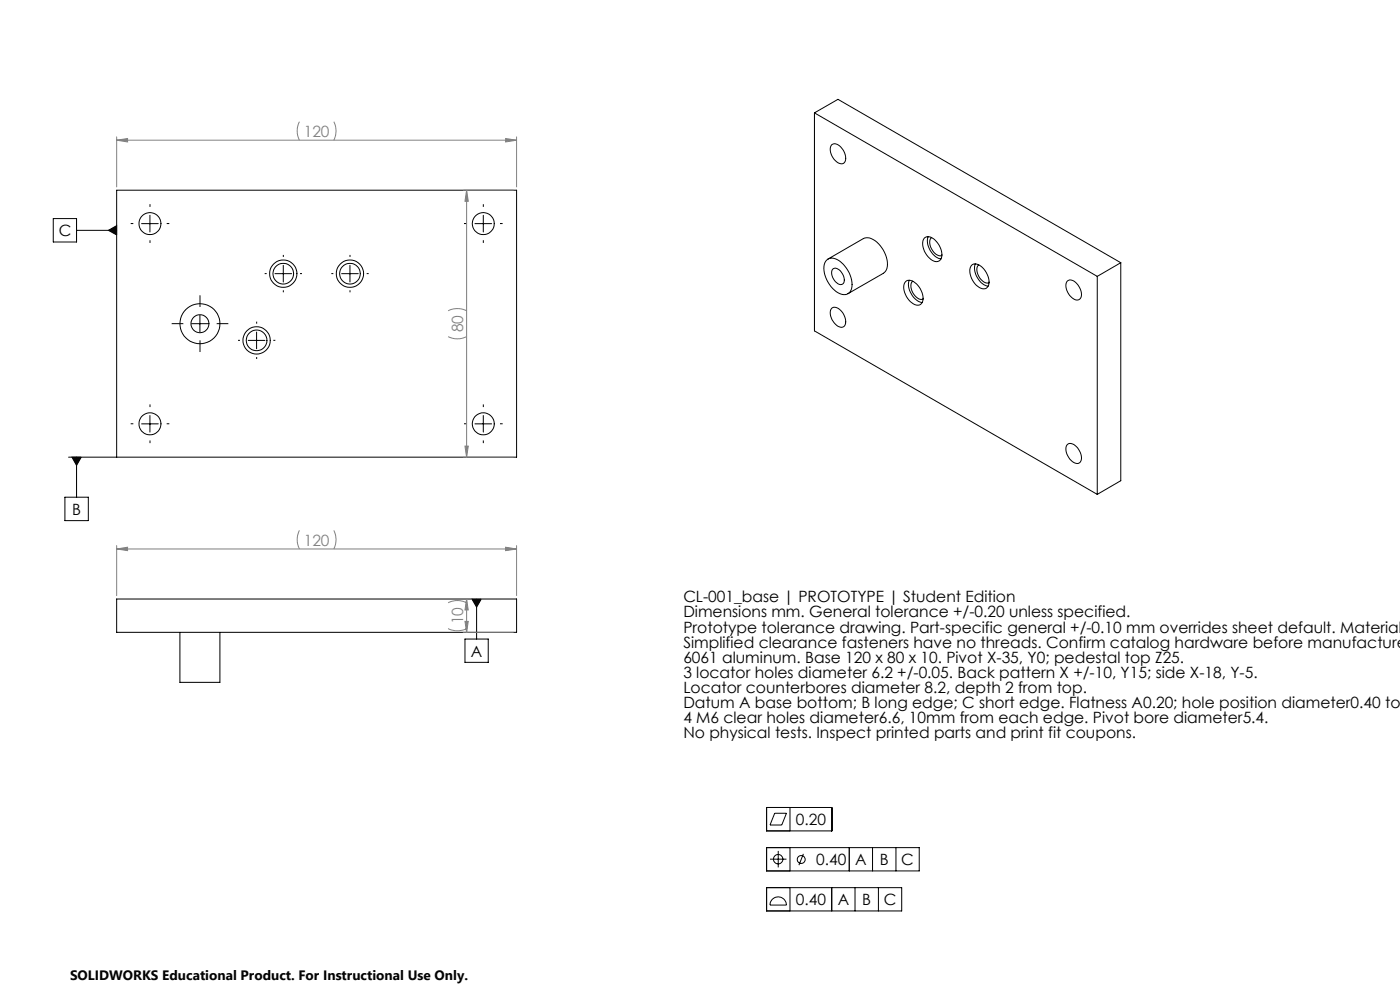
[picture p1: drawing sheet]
<svg xmlns="http://www.w3.org/2000/svg" width="420mm" height="297mm" viewBox="0 0 420 297" stroke-linecap="round" stroke-linejoin="round" font-family="sans-serif">
<g fill="none" stroke="#000" stroke-width=".3">
<path d="M244.3 33.8l84.9 49M244.3 33.8l7.1-4 84.8 48.9M244.3 33.8v65.4l84.9 49M249.6 43.3a2.56 2.56 0 0 1 3.3 1.6 2.93 2.93 0 0 1 0 4.1 4.1 4.1 0 0 1-3.8-4.3l.1-.8zM16 65.5h7v7h-7zM23 69h12M32.5 69l2.5-1.4v2.8zM42.5 67h5M45 64.5v5M85 79.5v5M105 79.5v5M142.5 67h5"/>
<path d="M145 64.5v5M248 77.9a3.7 3.7 0 0 1 5 1.3 8.1 8.1 0 0 1 2.3 7.8 2.46 2.46 0 0 1-3.9 .7 8.6 8.6 0 0 1-3.9-9zM248.4 77.6l10.6-6.1a4.5 4.5 0 0 1 5.1 2.2 7.2 7.2 0 0 1 1.6 7.6l-.7 .6-10.6 6.1M277.3 71.3a2.6 2.6 0 0 1 3.7 1.2 4.7 4.7 0 0 1 1 5.5 2.28 2.28 0 0 1-3.2-.7 5 5 0 0 1-1.5-6zM278.4 70.9a5.6 5.6 0 0 0 3.9 6.7M279.5 71.2a3.5 3.5 0 0 0 1 4.7l1.2 .7h.9M291.5 79.5a2.35 2.35 0 0 1 3.2 .6 5.5 5.5 0 0 1 1.7 5.7 1.92 1.92 0 0 1-3 .1 5.5 5.5 0 0 1-2.1-6.1zM292.6 79.1a5.6 5.6 0 0 0 3.8 6.7M293.6 79.4a3.5 3.5 0 0 0 1 4.7l1.2 .7 .9-.1M336.2 78.7v65.4l-7 4.1M336.2 78.7l-7 4.1M57.5 97h5"/>
<path d="M60 94.5v5M77 99.5v5M82.5 82h5M102.5 82h5M249.6 92.3a2.89 2.89 0 0 1 3.6 2.1 2.69 2.69 0 0 1-.3 3.6 3.5 3.5 0 0 1-3.5-2.8l-.3-1.5 .1-.8zM249.8 80.7a1.86 1.86 0 0 1 2.6 .9 2.69 2.69 0 0 1 .3 3.6 2.48 2.48 0 0 1-2.9-2.1l-.3-1.4zM271.7 84.4a2.35 2.35 0 0 1 3.2 .7 5.5 5.5 0 0 1 1.7 5.6 1.92 1.92 0 0 1-3 .1 5.5 5.5 0 0 1-2.2-6.1zM272.8 84a5.6 5.6 0 0 0 3.8 6.7M273.8 84.3a3.5 3.5 0 0 0 1 4.7l1.2 .7 .9-.1M320.1 84.4a1.86 1.86 0 0 1 2.8 .4 4.1 4.1 0 0 1 1.2 4.6 1.8 1.8 0 0 1-2.8-.4 4.1 4.1 0 0 1-1.2-4.6zM329.2 82.8v65.4M74.5 102h5"/>
<path d="M20.6 137h134.4v-80h-120v80M21.6 137h2.8l-1.4 2.5zM23 137v12M42.5 127h5M45 124.5v5M142.5 127h5M145 124.5v5M320.1 133.4a1.86 1.86 0 0 1 2.8 .4 4.1 4.1 0 0 1 1.2 4.6 1.86 1.86 0 0 1-2.8-.4 4.1 4.1 0 0 1-1.2-4.6zM19.5 149h7v7h-7zM35 179.5h120v10h-120zM141.6 179.5h2.8l-1.4 2.5zM143 179.5v12"/>
<path d="M54 189.5v15h12v-15M139.5 191.5h7v7h-7zM230 242h19.5v7h-19.5zM230 254h45.8v7h-45.8zM231 257.5h4.9M232.4 243.7h3.5l-1.4 3.6h-3.5zM233.5 255v5M237 242v7M237 254v7M241 255.9l-1.3 3.4M254.8 254v7M261.8 254v7"/>
<path d="M268.8 254v7M230 266h40.5v7h-40.5zM231.6 269.6a2.48 2.48 0 0 1 2.7-.6 2.48 2.48 0 0 1 1.6 2.2h-4.9l.1-.8zM237 266v7M249.5 266v7M256.5 266v7M263.5 266v7"/>
<circle cx="45" cy="67" r="3.3"/>
<circle cx="145" cy="67" r="3.3"/>
<circle cx="60" cy="97" r="6"/>
<circle cx="60" cy="97" r="2.71"/>
<circle cx="85" cy="82" r="4.1"/>
<circle cx="85" cy="82" r="3.1"/>
<circle cx="105" cy="82" r="4.1"/>
<circle cx="105" cy="82" r="3.1"/>
<circle cx="77" cy="102" r="4.1"/>
<circle cx="77" cy="102" r="3.1"/>
<circle cx="45" cy="127" r="3.3"/>
<circle cx="145" cy="127" r="3.3"/>
<circle cx="233.5" cy="257.5" r="1.41"/>
<circle cx="240.4" cy="257.6" r="1.18"/>
</g>
<g fill="none" stroke="#808080" stroke-width=".3">
<path d="M89.8 36.5a6.1 6.1 0 0 0 0 5.5M100.2 36.5a6.1 6.1 0 0 1 0 5.5M35 42l3.3-.5v1zM35 41v15M35 42h120M139 57h15M140 57l.5 3.3h-1zM140 57v80M151.7 41.5l3.3 .5-3.3 .5zM155 41v15M134.4 93.1a6.4 6.4 0 0 1 5.6 0M134.4 100.9a6.1 6.1 0 0 0 5.6 0"/>
<path d="M139 137h15M139.5 133.7h1l-.5 3.3zM89.8 159a6.1 6.1 0 0 0 0 5.5M100.2 159a6.1 6.1 0 0 1 0 5.5M35 164.5l3.3-.5v1zM35 163.5v15M35 164.5h120M139 179.5h15M140 179.5l.5 3.3h-1zM140 179.5v10M151.7 164l3.3 .5-3.3 .5zM155 163.5v15"/>
<path d="M134.4 188.4a6.1 6.1 0 0 0 5.6 0M134.4 180.7a6.1 6.1 0 0 1 5.6 0M139 189.5h15M139.5 186.2h1l-.5 3.3z"/>
</g>
<g fill="none" stroke="#000" stroke-width=".3" stroke-dasharray="15.2 1.3 1.3 1.3" stroke-linecap="butt">
<path d="M40 67h-.8M45 62v-.8M45 72v.8M50 67h.8M85 77v-.6M105 77v-.6M140 67h-.8M145 62v-.8M145 72v.8M150 67h.8M55 97h-3.5M60 92v-3.5"/>
<path d="M65 97h3.5M77 97v-.6M80 82h-.6M85 87v.6M90 82h.6M100 82h-.6M105 87v.6M110 82h.6M60 102v3.5M72 102h-.6M77 107v.6M82 102h.6"/>
<path d="M40 127h-.8M45 122v-.8M45 132v.8M50 127h.8M140 127h-.8M145 122v-.8M145 132v.8M150 127h.8"/>
</g>
<path d="M21.6 137l1.4 2.5 1.4-2.5zM32.5 69l2.5 1.4v-2.8zM141.6 179.5l1.4 2.5 1.4-2.5z" fill="#000"/>
<g fill="#808080">
<path d="M151.7 41.5l3.3 .5-3.3 .5zM35 42l3.3-.5v1zM151.7 164l3.3 .5-3.3 .5zM35 164.5l3.3-.5v1z"/>
<path d="M139.5 133.7h1l-.5 3.3zM140 57l.5 3.3h-1zM139.5 186.2h1l-.5 3.3zM140 179.5l.5 3.3h-1z"/>
</g>
<g font-size="4.7" fill="#808080">
<text x="91.1" y="41">120</text>
<text x="139" y="99.6" transform="rotate(-90 139 99.6)">80</text>
<text x="91.1" y="163.5">120</text>
<text x="139" y="187.1" transform="rotate(-90 139 187.1)">10</text>
</g>
<g font-size="4.7">
<text x="17.6" y="70.8">C</text>
<text x="21.7" y="154.3">B</text>
<text x="205" y="180.5">CL-001_base | PROTOTYPE | Student Edition</text>
<text x="205" y="185">Dimensions mm. General tolerance +/-0.20 unless specified.</text>
<text x="205" y="189.6">Prototype tolerance drawing. Part-specific general +/-0.10 mm overrides sheet default. Material</text>
<text x="141.3" y="196.8">A</text>
<text x="205" y="194.1">Simplified clearance fasteners have no threads. Confirm catalog hardware before manufacture</text>
<text x="205" y="198.6">6061 aluminum. Base 120 x 80 x 10. Pivot X-35, Y0; pedestal top Z25.</text>
<text x="205" y="203.1">3 locator holes diameter 6.2 +/-0.05. Back pattern X +/-10, Y15; side X-18, Y-5.</text>
<text x="205" y="207.7">Locator counterbores diameter 8.2, depth 2 from top.</text>
<text x="205" y="212.2">Datum A base bottom; B long edge; C short edge. Flatness A0.20; hole position diameter0.40 to</text>
<text x="205" y="216.7">4 M6 clear holes diameter6.6, 10mm from each edge. Pivot bore diameter5.4.</text>
<text x="205" y="221.2">No physical tests. Inspect printed parts and print fit coupons.</text>
<text x="238.7" y="247.3">0.20</text>
<text x="244.9" y="259.3">0.40</text>
<text x="256.6" y="259.3">A</text>
<text x="263.9" y="259.3">B</text>
<text x="270.4" y="259.3">C</text>
<text x="238.7" y="271.3">0.40</text>
<text x="251.3" y="271.3">A</text>
<text x="258.7" y="271.3">B</text>
<text x="265.1" y="271.3">C</text>
</g>
<text font-size="4.1" x="21" y="293.7">SOLIDWORKS Educational Product. For Instructional Use Only.</text>
</svg>
